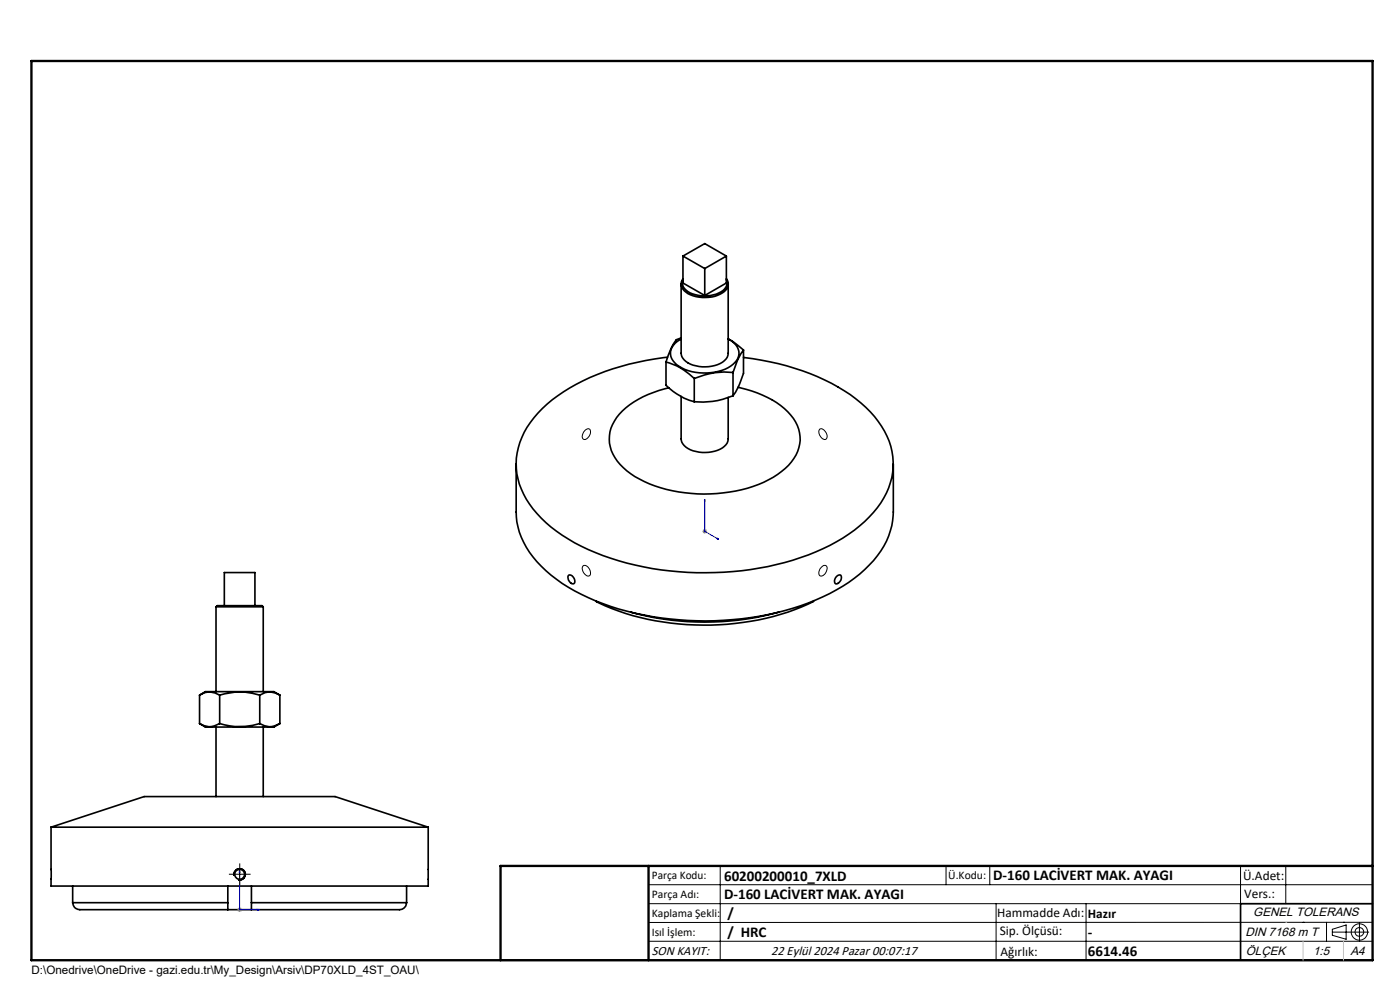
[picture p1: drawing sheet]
<svg xmlns="http://www.w3.org/2000/svg" width="297mm" height="210mm" viewBox="0 0 297 210" stroke-linecap="round" stroke-linejoin="round" font-family="sans-serif">
<g fill="none" stroke="#000" stroke-width=".35">
<path d="M144.9 59.1a2.1 2.1 0 0 0 1 3.2 7.4 7.4 0 0 0 8.1-.8 1.86 1.86 0 0 0 .1-2.4M144.9 59.3a2.22 2.22 0 0 0 1.5 2.8 7.1 7.1 0 0 0 7.3-.8 1.77 1.77 0 0 0 .4-2M144.9 54.3v5.7l4.6 2.7M144.9 54.3l4.6 2.7M144.9 54.3l4.6-2.6 4.6 2.6M149.5 57v5.7M154.1 54.3v5.7l-4.6 2.7M154.1 54.3l-4.6 2.7M141.3 76.8a13.3 13.3 0 0 1 6 3.5M141.3 76.8v4.9a13.8 13.8 0 0 0 6 3.5M141.6 75.8a49.3 49.3 0 0 0-24.4 9 18.3 18.3 0 0 0-7.7 12.4 16.1 16.1 0 0 0 5.3 12.7 37.8 37.8 0 0 0 16.4 9 65.8 65.8 0 0 0 41.8-1.8 29.4 29.4 0 0 0 14.5-11.5 14.5 14.5 0 0 0-2-17.2 37.7 37.7 0 0 0-18.6-10.8l-3.6-.8-5.6-1M144.5 60.2v14.7a3.3 3.3 0 0 0 3.2 2.7 6.9 6.9 0 0 0 6.3-1.4l.5-1.2v-14.8"/>
<path d="M144.5 71.7l-1 .4-.6 .8-1.1 2.4-.5 1.5M144.5 71.9a3.2 3.2 0 0 0-1.7 4.6 8.4 8.4 0 0 0 7.2 2.6 7.5 7.5 0 0 0 6.6-3.2 3.3 3.3 0 0 0-2.1-4l1 .6 2.2 1.8M155.5 79a16 16 0 0 0-8.2 1.3M155.5 79v5M157.7 74.3l-1.3 2.3-.9 2.4M157.7 74.3v4.9l-.9 2.4-1.3 2.4M109.5 98.4v10.2a17 17 0 0 0 6.3 12.5 42.5 42.5 0 0 0 19 9 65.8 65.8 0 0 0 38.2-2.8 30.4 30.4 0 0 0 13.9-10.4 15.6 15.6 0 0 0 2.6-8.3v-10.2M144.5 84.1v9a3.3 3.3 0 0 0 3.2 2.7 6.9 6.9 0 0 0 6.3-1.5l.5-1.1v-8.9M147.3 80.3v4.9M155.5 84a16.7 16.7 0 0 1-8.2 1.2M156.6 82.2a20.4 20.4 0 0 1 11.1 5.8 7.5 7.5 0 0 1-.4 10.7 22.3 22.3 0 0 1-13.9 5.9 29.6 29.6 0 0 1-19.6-4.1 9.2 9.2 0 0 1-4.5-8.1 10 10 0 0 1 5.2-7.1l3-1.6 4.4-1.4M45.8 128.7h10"/>
<path d="M45.8 128.7l.3-.2h9.5l.2 .2M45.8 128.7v18M47.6 128.5v-7h6.5v7M55.8 128.7v18M120.7 122a1.24 1.24 0 0 1 1.1 1.8 1.2 1.2 0 0 1-1.1-1.8zM126.4 127.5l.2 .1M133.8 129.8a59.3 59.3 0 0 0 31.4 0M172.6 127.4v.1a48.9 48.9 0 0 1-21.8 5.1 52.5 52.5 0 0 1-24.2-4.9M177.4 122.3a.61 .61 0 0 1 1.1-.1 1.38 1.38 0 0 1-1.2 1.7 1.04 1.04 0 0 1 .1-1.6zM42.3 147.5a3.8 3.8 0 0 1 4.3 0M42.3 153.5a3.7 3.7 0 0 0 4.3 0M42.3 147.5l1.3-.8h14.5l1.3 .8"/>
<path d="M42.3 153.5l1.3 .7h14.5l1.3-.7M42.3 147.5v6M45.8 154.2v14.8M46.6 147.5a13.8 13.8 0 0 1 8.5 0M46.6 153.5a13.8 13.8 0 0 0 8.5 0M46.6 147.5v6M55.1 147.5a3.8 3.8 0 0 1 4.3 0M55.1 153.5a3.7 3.7 0 0 0 4.3 0M55.1 147.5v6M55.8 154.2v14.8M59.4 147.5v6M10.8 175.5l19.8-6.5h40.5l19.7 6.5"/>
<path d="M10.8 175.5h80M10.8 175.5v12.5h80v-12.5M15.4 191.5h32.9M15.4 191.5a1.74 1.74 0 0 0 2.3 1.5h30.6M15.4 188v3.5M48.3 191.5v1.5M48.3 188v3.5M48.3 193h5M53.3 191.5h33M53.3 191.5v1.5M53.3 188v3.5M86.3 191.5a1.75 1.75 0 0 1-2.4 1.5h-30.6"/>
<path d="M86.3 188v3.5M291.2 191.7h-28v12M106.2 203.7h185"/>
<circle cx="50.8" cy="185.4" r="1.06"/>
</g>
<g fill="none" stroke="#000" stroke-width=".21">
<path d="M124.1 91.3a.67 .67 0 0 1 .9-.3 .67 .67 0 0 1 .2 1 1.36 1.36 0 0 1-1.4 1.2l-.3-.5v-.4zM173.9 91a1.38 1.38 0 0 1 1.6 1.6l-.1 .4a.84 .84 0 0 1-1.4-.5l-.3-.8zM123.6 120.1a1.19 1.19 0 0 1 1.6 1.1 .66 .66 0 0 1-.3 1 .66 .66 0 0 1-.9-.4l-.5-1.2zM174.3 120.3a.68 .68 0 0 1 1-.3 .68 .68 0 0 1 .1 1.1 1.05 1.05 0 0 1-1.6 .9v-.9zM49.6 185.4h2.5M49.6 185.8a1.26 1.26 0 0 1 1.1-1.6 1.26 1.26 0 0 1 1.4 1.4 1.26 1.26 0 0 1-1.6 1.1M50.8 184.2v2.5M137.6 187.7h153.6M137.6 191.7h153.6M137.6 199.7h153.6M152.8 183.7v20M200.7 183.7v4"/>
<path d="M210 183.7v4M211.3 191.7v12M230.4 191.7v12M263.2 183.7v20M272.8 183.7v8M276.4 195.6h.1M281.4 195.6v4.1M282.6 197.7h7.8M282.6 197.1l3-.9v3l-3-.8zM285 195.6h.1M288.4 195.8v3.8M291.2 195.6l-153.6 .1"/>
<circle cx="288.4" cy="197.7" r="1.74"/>
<circle cx="288.4" cy="197.7" r=".93"/>
</g>
<path d="M149.5 105.9v6.8l2.9 1.7M149.5 105.9l.1 .4-.2-.1zM152.2 114.2l.2 .2-.2-.1zM50.8 184.6v8.4h4.2M50.8 184.6l.1 .5h-.2zM54.6 192.9l.4 .1-.4 .1z" fill="none" stroke="#00f" stroke-width=".21"/>
<path d="M149 112.7h1M149.2 112.4l.7 .7M149.5 112.2v1M149.9 112.4l-.7 .7M50.3 193h1M50.5 192.6l.7 .7M50.8 192.5v1M51.2 192.6l-.7 .7" fill="none" stroke="#808080" stroke-width=".21"/>
<path d="M49.6 185.4h-1M50.9 184.2v-1.1M50.9 186.7v1M52.1 185.4h1.1" fill="none" stroke="#000" stroke-width=".21" stroke-dasharray="15.2 1.3 1.3 1.3" stroke-linecap="butt"/>
<path d="M6.7 12.9h284.5v190.8h-284.5zM137.6 183.7v20M291.2 183.7h-185v20" fill="none" stroke="#000" stroke-width=".5"/>
<path d="M272.8 195.6h.1M276.4 199.7v4M285 199.7v4" fill="none" stroke="#c0c0c0" stroke-width=".21"/>
<path d="M152.2 114.2l.2 .2-.2-.1zM149.5 105.9l.1 .4-.2-.1zM54.6 192.9l.4 .1-.4 .1zM50.8 184.6l.1 .5h-.2z" fill="#00f"/>
<g font-size="3.2">
<text x="153.6" y="186.8">60200200010_7XLD</text>
<text x="153.6" y="190.8">D-160 LACİVERT MAK. AYAGI</text>
<text x="210.7" y="186.6">D-160 LACİVERT MAK. AYAGI</text>
<text x="154.3" y="194.8">/</text>
<text x="154.3" y="198.8">/ HRC</text>
<text x="230.8" y="198.7">-</text>
<text x="230.8" y="202.8">6614.46</text>
</g>
<g font-size="2.8">
<text x="263.7" y="186.7">Ü.Adet:</text>
<text x="263.9" y="190.5">Vers.:</text>
<text x="211.5" y="194.5">Hammadde Adı:</text>
<text x="230.8" y="194.7">Hazır</text>
<text x="138.3" y="202.6">SON KAYIT:</text>
<text x="163.6" y="202.6">22 Eylül 2024 Pazar 00:07:17</text>
<text x="212.1" y="198.4">Sip. Ölçüsü:</text>
<text x="212.2" y="202.7">Ağırlık:</text>
</g>
<g font-size="2.6">
<text x="265.9" y="194.4">GENEL TOLERANS</text>
<text x="264.2" y="198.5">DIN 7168 m T</text>
<text x="264.3" y="202.6">ÖLÇEK</text>
<text x="278.5" y="202.6">1:5</text>
<text x="286.5" y="202.6">A4</text>
</g>
<g font-size="2.5">
<text x="138.3" y="186.4">Parça Kodu:</text>
<text x="138.3" y="190.5">Parça Adı:</text>
<text x="201.2" y="186.5">Ü.Kodu:</text>
<text x="138.3" y="194.5">Kaplama Şekli:</text>
<text x="138.3" y="198.6">Isıl İşlem:</text>
<text x="6.7" y="206.7">D:\Onedrive\OneDrive - gazi.edu.tr\My_Design\Arsiv\DP70XLD_4ST_OAU\</text>
</g>
</svg>
